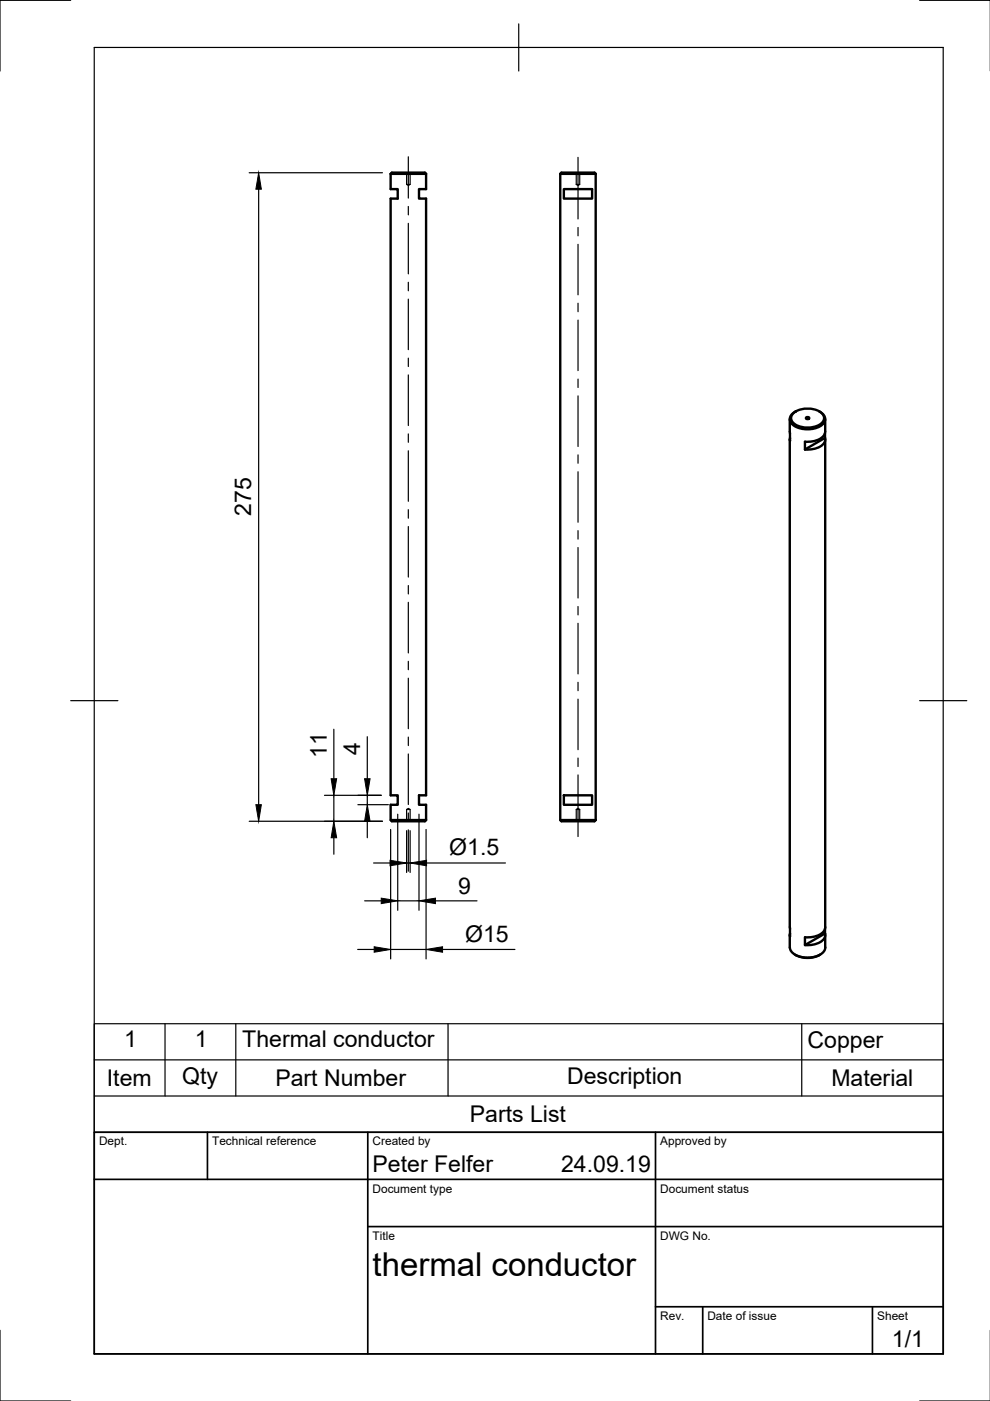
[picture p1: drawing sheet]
<svg xmlns="http://www.w3.org/2000/svg" width="210mm" height="297mm" viewBox="0 0 210 297" stroke-linecap="round" stroke-linejoin="round" font-family="sans-serif">
<!-- layer: Visible -->
<g fill="none" stroke="#000" stroke-width=".51">
<path d="M82.8 36.9l.3-.3h7l.2 .3M82.8 36.9h7.5M82.8 36.9v3.2h1.5v2h-1.5v126.5h1.5v2h-1.5v3.3l.3 .2h7l.2-.2M90.3 36.9v3.2h-1.5v2h1.5v126.5h-1.5v2h1.5v3.3M118.8 36.9l.2-.3h7l.3 .3M118.8 36.9h7.5M118.8 36.9v137l.2 .2h7l.3-.2M126.3 36.9v137M119.5 40.1h6v2h-6zM167.4 88.9l.1 4.6v-.7M167.4 93.2v103.4M168.2 87.6a4.9 4.9 0 0 1 6.3 .4 1.45 1.45 0 0 1-.8 2.1 5.2 5.2 0 0 1-5.5-.4 1.35 1.35 0 0 1 0-2.1z"/>
<path d="M168.5 87.3a1.62 1.62 0 0 0-1 1.6 1.62 1.62 0 0 0 1.1 1.5 5.7 5.7 0 0 0 5.8-.4 1.56 1.56 0 0 0-.5-2.7M168.7 87.2l-.1 .1M171 88.5l.3-.1 .3 .3-.5 .2-.2-.2zM173.7 87.2l.2 .1M174.9 91.8v1l-4.2 2.5M174.9 92.8a2.47 2.47 0 0 1-2.5 2.4l-1.7 .1M175 88.9v2.6a2.81 2.81 0 0 1-2.7 2.1h-1.6v1.7M175 93.2v103.4M82.8 173.9h7.5M118.8 173.9h7.5M119.5 168.6h6v2h-6zM167.4 198.2l.1 2.7a2.87 2.87 0 0 0 2.9 2.1 4.5 4.5 0 0 0 4.5-1.6l.1-3.2"/>
<path d="M167.5 196.6v.3M167.5 196.9v1.6v-.6M174.9 196.9v1l-4.2 2.5M174.9 197.9a2.47 2.47 0 0 1-2.5 2.4l-1.7 .1M175 196.6a2.81 2.81 0 0 1-2.7 2.1h-1.6v1.7M168.6 202.4l.1 .1M168.7 202.5a5.5 5.5 0 0 0 5 0M173.9 202.4l-.2 .1"/>
</g>
<!-- layer: Hidden -->
<path d="M86.2 39.1h.8M86.2 36.6v2.5l.4 .2 .4-.2v-2.5M122.2 39.1h.7M122.2 36.6v2.5l.4 .2 .3-.2v-2.5M86.2 171.6h.8M86.2 174.1v-2.5l.4-.2 .4 .2v2.5M122.2 171.6h.7M122.2 174.1v-2.5l.3-.2 .4 .2v2.5" fill="none" stroke="#000" stroke-width=".25"/>
<!-- layer: Border -->
<path d="M15 .1h-15v15M20 10.1h180v276.9h-180zM110 5.1v10M195 .1h15M15 148.6h10M195 148.6h10M0 282.1v14.9h15M195 297h15" fill="none" stroke="#000" stroke-width=".25"/>
<!-- layer: TitleBlock -->
<path d="M20 240.1h180v46.9h-180zM20 250h180M44 240.1v9.9M78 240.1v46.9M139 240.1v46.9M78 260.1h122M139 277.1h61M149 277.1v9.9M185 277.1v9.9" fill="none" stroke="#000" stroke-width=".36"/>
<!-- layer: Smart Centers -->
<g fill="none" stroke="#000" stroke-width=".25">
<path d="M86.6 33.2v8.8M122.6 33.4v13M86.6 43.8v1.8M86.6 47.4v10.7M86.6 59.8v1.8M122.6 48.2v1.8M122.6 51.8v10.7M86.6 63.4v10.7M86.6 75.9v1.8M86.6 79.5v10.7M122.6 64.3v1.8M122.6 67.9v10.7"/>
<path d="M86.6 92v1.8M86.6 95.6v10.7M122.6 80.4v1.8M122.6 83.9v10.8M122.6 96.4v1.8M86.6 108.1v1.8M86.6 111.6v10.8M122.6 100v10.7M122.6 112.5v1.8M122.6 116.1v10.7M86.6 124.1v1.8M86.6 127.7v10.7"/>
<path d="M122.6 128.6v1.8M122.6 132.2v10.7M86.6 140.2v1.8M86.6 143.8v10.7M86.6 156.3v1.8M86.6 159.9v10.7M122.6 144.7v1.7M122.6 148.2v10.7M86.6 172.4v1.7M86.6 175.9v8.8M122.6 160.7v1.8M122.6 164.3v13.1"/>
</g>
<!-- layer: FD_Dimensions -->
<g fill="none" stroke="#000" stroke-width=".25">
<path d="M52.8 36.6h28.3M54.8 40.1v130.5M70.8 154.6v10.5M77.9 156.2v8.9M52.8 174.1h28.3M68.8 168.6h12M70.8 168.6v5.5M70.8 177.6v3.5M75.9 170.6h6.4M77.9 168.6v2M77.9 174.1v3.5M82.8 175.9v27.4"/>
<path d="M84.3 172.6v20.4M86.2 176.1v8.9M87 176.1v8.9M88.8 172.6v20.4M90.3 175.9v27.4M77.3 191h3.5M79.2 183h3.5M84.3 191h4.5M86.2 183h.8M90.4 183h16.8M92.3 191h8.8M75.8 201.3h3.5"/>
<path d="M82.8 201.3h7.5M93.8 201.3h15.4"/>
</g>
<path d="M54.8 36.6l.6 3.5h-1.1zM54.3 170.6h1.1l-.6 3.5zM70.8 174.1l.6 3.5h-1.2zM70.2 165.1h1.2l-.6 3.5zM77.9 170.6l.6 3.5h-1.2zM77.3 165.1h1.2l-.6 3.5zM80.8 190.4l3.5 .6-3.5 .6zM82.7 182.4l3.5 .6-3.5 .6zM87 183l3.4-.6v1.2zM88.8 191l3.5-.6v1.2zM79.3 200.7l3.5 .6-3.5 .6zM90.3 201.3l3.5-.6v1.2z" fill="#000" stroke="#000" stroke-width=".21"/>
<!-- layer: Parts Lists -->
<path d="M20 217.1h180v23h-180zM35 217.1v15.3M50 217.1v15.3M95 217.1v15.3M170 217.1v15.3M20 232.4h180M20 224.7h180" fill="none" stroke="#000" stroke-width=".25"/>
<text font-size="7" x="79" y="270.6">thermal conductor</text>
<g font-size="4.9">
<text x="53.3" y="109.4" transform="rotate(-90 53.3 109.4)">275</text>
<text x="69.3" y="160.6" transform="rotate(-90 69.3 160.6)">11</text>
<text x="76.4" y="160.2" transform="rotate(-90 76.4 160.2)">4</text>
<text x="95.2" y="181.3">Ø1.5</text>
<text x="97.1" y="189.4">9</text>
<text x="98.6" y="199.7">Ø15</text>
<text x="26.3" y="222.1">1</text>
<text x="41.3" y="222.1">1</text>
<text x="51.4" y="222">Thermal conductor</text>
<text x="171.2" y="222.1">Copper</text>
<text x="22.7" y="230.3">Item</text>
<text x="38.6" y="229.8">Qty</text>
<text x="58.4" y="230.3">Part Number</text>
<text x="120.2" y="229.8">Description</text>
<text x="176.3" y="230.3">Material</text>
<text x="99.6" y="237.9">Parts List</text>
<text x="79" y="248.5">Peter Felfer</text>
<text x="119" y="248.5">24.09.19</text>
<text x="189.1" y="285.7">1/1</text>
</g>
<g font-size="2.5">
<text x="21" y="242.9">Dept.</text>
<text x="45" y="242.9">Technical reference</text>
<text x="79" y="242.9">Created by</text>
<text x="140" y="242.9">Approved by</text>
<text x="79" y="252.8">Document type</text>
<text x="140" y="252.8">Document status</text>
<text x="79" y="262.9">Title</text>
<text x="140" y="262.9">DWG No.</text>
<text x="140" y="279.9">Rev.</text>
<text x="150" y="279.9">Date of issue</text>
<text x="186" y="279.9">Sheet</text>
</g>
</svg>
